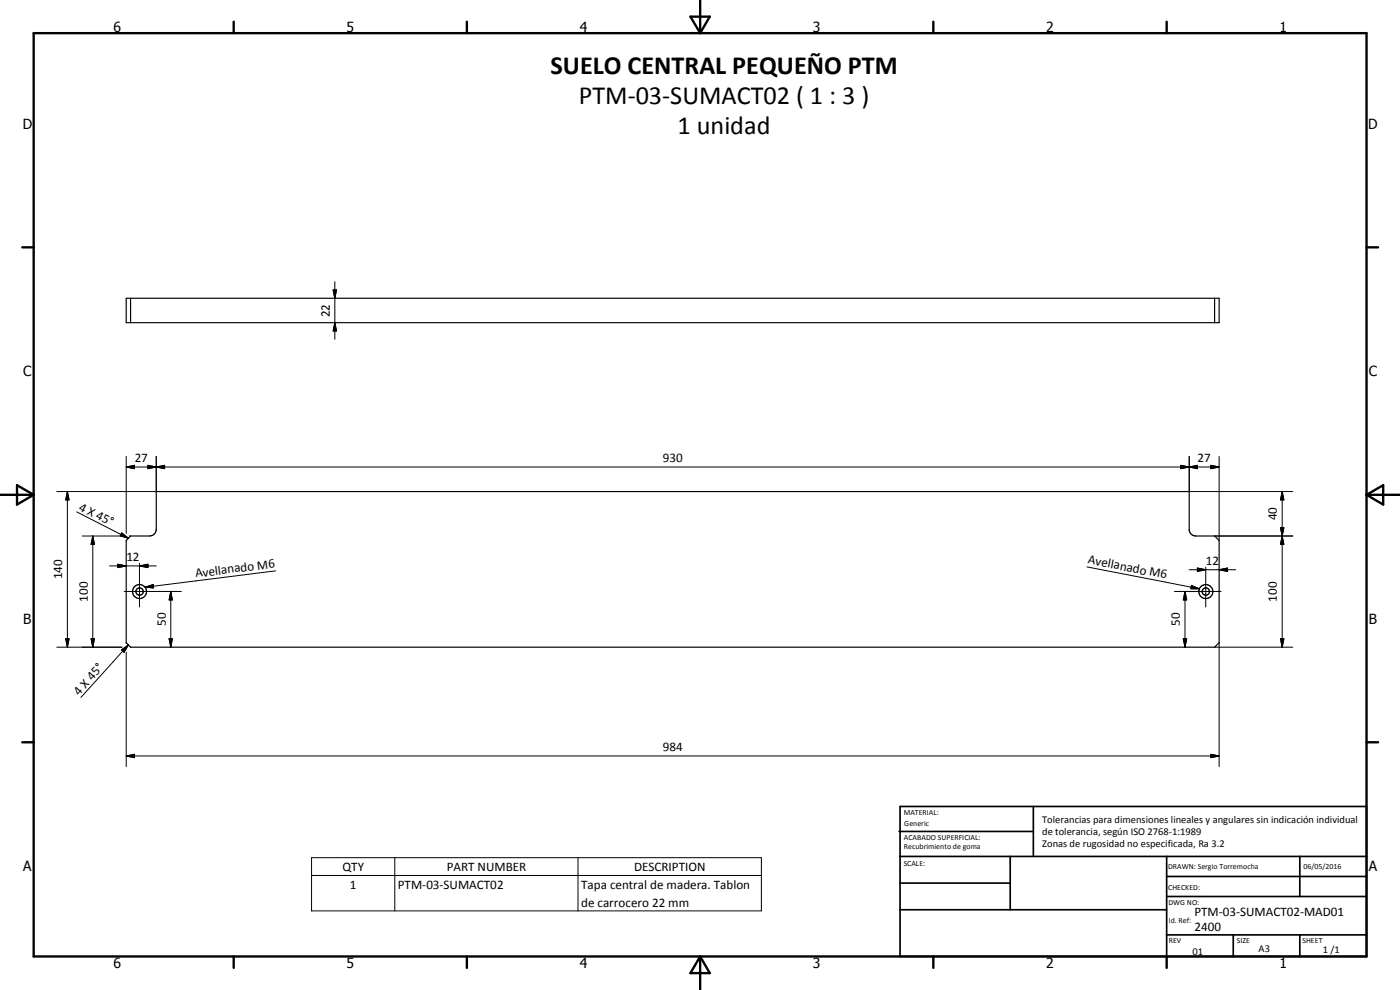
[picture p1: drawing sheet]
<svg xmlns="http://www.w3.org/2000/svg" width="420mm" height="297mm" viewBox="0 0 420 297" stroke-linecap="round" stroke-linejoin="round" font-family="sans-serif">
<g fill="none" stroke="#000" stroke-width=".35">
<path d="M37.9 89.5h328v7.3h-328zM39.2 89.5v7.3M364.5 89.5v7.3M46.9 147.5h310v11.7l.4 .9 .6 .5 .9 .2h5.7l1.4 1.4v30.6l-1.4 1.4h-325.3l-1.3-1.4v-30.6l1.3-1.4h5.7a2 2 0 0 0 2-2z"/>
<circle cx="41.9" cy="177.5" r="2.09"/>
<circle cx="41.9" cy="177.5" r="1.1"/>
<circle cx="361.9" cy="177.5" r="1.1"/>
<circle cx="361.9" cy="177.5" r="2.11"/>
</g>
<g fill="none" stroke="#000" stroke-width=".71">
<path d="M10.1 9.9h400v277.1h-400zM70.1 6.5v3.4M140.1 6.5v3.4M207.2 5h5.8l-2.9 4.9zM210.1 0v9.9M280.1 6.5v3.4M350.1 6.5v3.4M6.7 74.2h3.4M410.1 74.2h3.5M.1 148.5h10M5.1 145.6l5 2.9-5 2.9zM410.1 148.5h10"/>
<path d="M410.1 148.5l5-2.9v5.8zM6.7 222.7h3.4M410.1 222.7h3.5M70.1 287v3.4M140.1 287v3.4M210.1 287v10M210.1 287l2.9 5h-5.8zM280.1 287v3.4M350.1 287v3.4"/>
</g>
<g fill="none" stroke="#000" stroke-width=".51">
<path d="M269.8 249.5h40.3M270.1 242h140v45h-140zM270.1 257h140M303.2 257v16M310.1 242v15M350.1 257v30M390.1 257v12M270.1 265h33.1M270.1 273h80M350.1 269h60M350.1 263h60M350.1 280.5h60"/>
<path d="M370.1 280.5v6.5M390.1 280.5v6.5"/>
</g>
<g fill="none" stroke="#000" stroke-width=".3">
<path d="M100 87h1l-.5 2.5zM100.5 96.8l.5 2.5h-1zM100.5 84.5v17.3M37.9 136.9v23.1M44.4 139.6l2.5 .5-2.5 .5zM44.4 139.6v1l5-1v1zM46.9 136.9v10.6h-29.9M354.4 139.6l2.5 .5-2.5 .5zM356.9 136.9v10.6h31.1M363.4 139.6l2.5 .5-2.5 .5zM365.9 136.9v25.3M20.2 147.5l.5 2.5h-1z"/>
<path d="M20.2 147.5v46.7M23 153.6l15.6 7.9M36.5 159.9l2.1 1.6-2.5-.7zM37.9 140.1l2.5-.5v1zM37.9 140.1h328M46.9 140.1l2.5-.5v1zM356.9 140.1l2.5-.5v1zM384.3 158.3h1l-.5 2.5zM384.3 158.3h1l-1 5h1zM384.8 147.5l.5 2.5h-1zM384.8 147.5v46.7M24.7 160.8h11.5"/>
<path d="M27.8 160.8l.6 2.5h-1.1zM27.8 160.8v33.4M32.9 169.8h14M35.4 169.3l2.5 .5-2.5 .5zM37.3 177.5h17.1M38.8 160.8h.4M41.9 169.8l2.5-.5v1zM41.9 169v13.1M43.5 176.2l2.5-.8 .1 1zM51.3 177.5l.4 2.5h-1zM51.3 177.5v16.7M82.7 171.3l-39.2 4.9"/>
<path d="M326.2 170.1l33.7 6.6M352.5 177.5h14M355.6 177.5l.5 2.5h-1zM355.6 177.5v16.7M356.9 170.9h14M357.6 175.7l2.3 1h-2.5zM359.4 170.4l2.5 .5-2.5 .5zM361.9 170.2v11.9M364.5 160.8h23.5M365.9 170.9l2.5-.5v1zM384.8 160.8l.5 2.5h-1zM17 194.2h19.6"/>
<path d="M19.7 191.6h1l-.5 2.6zM27.3 191.6h1.1l-.6 2.6zM36.5 195l2.1-1.5-1.4 2.2zM37.9 192.8v.2M37.9 195.7v34.3M38.6 193.5l-14.3 15.8M39.1 194.2h.1M50.7 191.6h1l-.4 2.6zM355.1 191.6h1l-.5 2.6zM364.5 194.2h23.5M365.9 192.8v37.2M384.3 191.6h1l-.5 2.6z"/>
<path d="M37.9 226.8l2.5-.5v1zM37.9 226.8h328M363.4 226.3l2.5 .5-2.5 .5zM93.5 257.3h135v16h-135zM118.5 257.3v16M173.5 257.3v16M93.5 262.7h135"/>
</g>
<g fill="#000">
<path d="M100 87h1l-.5 2.5zM100.5 96.8l.5 2.5h-1zM37.9 140.1l2.5-.5v1zM46.9 140.1l2.5-.5v1zM356.9 140.1l2.5-.5v1zM20.2 147.5l.5 2.5h-1zM44.4 139.6l2.5 .5-2.5 .5zM354.4 139.6l2.5 .5-2.5 .5zM363.4 139.6l2.5 .5-2.5 .5zM384.3 158.3h1l-.5 2.5zM384.8 147.5l.5 2.5h-1zM27.8 160.8l.6 2.5h-1.1z"/>
<path d="M35.4 169.3l2.5 .5-2.5 .5zM36.5 159.9l2.1 1.6-2.5-.7zM41.9 169.8l2.5-.5v1zM43.5 176.2l2.5-.8 .1 1zM357.6 175.7l2.3 1h-2.5zM359.4 170.4l2.5 .5-2.5 .5zM365.9 170.9l2.5-.5v1zM384.8 160.8l.5 2.5h-1zM19.7 191.6h1l-.5 2.6zM27.3 191.6h1.1l-.6 2.6zM36.5 195l2.1-1.5-1.4 2.2zM50.7 191.6h1l-.4 2.6z"/>
<path d="M51.3 177.5l.4 2.5h-1zM355.1 191.6h1l-.5 2.6zM355.6 177.5l.5 2.5h-1zM384.3 191.6h1l-.5 2.6zM37.9 226.8l2.5-.5v1zM363.4 226.3l2.5 .5-2.5 .5z"/>
</g>
<g font-size="7.9">
<text x="165.2" y="22.4">SUELO CENTRAL PEQUEÑO PTM</text>
<text x="173.7" y="31.3">PTM-03-SUMACT02 ( 1 : 3 )</text>
<text x="203.4" y="40.3">1 unidad</text>
</g>
<g font-size="4.2">
<text x="34" y="9.6">6</text>
<text x="104" y="9.6">5</text>
<text x="174" y="9.6">4</text>
<text x="244" y="9.6">3</text>
<text x="314" y="9.6">2</text>
<text x="384" y="9.6">1</text>
<text x="6.8" y="38.7">D</text>
<text x="410.6" y="38.7">D</text>
<text x="7" y="112.9">C</text>
<text x="410.8" y="112.9">C</text>
<text x="7" y="187.1">B</text>
<text x="410.8" y="187.1">B</text>
<text x="7" y="261.4">A</text>
<text x="410.8" y="261.4">A</text>
<text x="34" y="290.4">6</text>
<text x="104" y="290.4">5</text>
<text x="174" y="290.4">4</text>
<text x="244" y="290.4">3</text>
<text x="314" y="290.4">2</text>
<text x="384" y="290.4">1</text>
</g>
<g font-size="3.9">
<text x="99" y="95.2" transform="rotate(-90 99 95.2)">22</text>
<text x="40.4" y="138.6">27</text>
<text x="198.9" y="138.6">930</text>
<text x="359.4" y="138.6">27</text>
<text x="23.4" y="152.9" transform="rotate(27 23.4 152.9)">4 X 45°</text>
<text x="383.2" y="156.2" transform="rotate(-90 383.2 156.2)">40</text>
<text x="18.7" y="173.8" transform="rotate(-90 18.7 173.8)">140</text>
<text x="37.9" y="168.3">12</text>
<text x="58.7" y="173.2" transform="rotate(-7 58.7 173.2)">Avellanado M6</text>
<text x="326.4" y="169" transform="rotate(11 326.4 169)">Avellanado M6</text>
<text x="361.9" y="169.4">12</text>
<text x="26.3" y="180.5" transform="rotate(-90 26.3 180.5)">100</text>
<text x="383.2" y="180.5" transform="rotate(-90 383.2 180.5)">100</text>
<text x="49.7" y="187.8" transform="rotate(-90 49.7 187.8)">50</text>
<text x="354.1" y="187.8" transform="rotate(-90 354.1 187.8)">50</text>
<text x="23.7" y="208.7" transform="rotate(-48 23.7 208.7)">4 X 45°</text>
<text x="198.9" y="225.3">984</text>
<text x="102.8" y="261.3">QTY</text>
<text x="134.1" y="261.3">PART NUMBER</text>
<text x="190.3" y="261.3">DESCRIPTION</text>
<text x="105" y="266.6">1</text>
<text x="119.4" y="266.6">PTM-03-SUMACT02</text>
<text x="174.4" y="266.7">Tapa central de madera. Tablon</text>
<text x="174.4" y="272">de carrocero 22 mm</text>
<text x="358.5" y="275">PTM-03-SUMACT02-MAD01</text>
<text x="358.5" y="279.4">2400</text>
</g>
<g font-size="3.1">
<text x="312.7" y="246.8">Tolerancias para dimensiones lineales y angulares sin indicación individual</text>
<text x="312.7" y="250.4">de tolerancia, según ISO 2768-1:1989</text>
<text x="312.7" y="254">Zonas de rugosidad no especificada, Ra 3.2</text>
<text x="357.9" y="286.4">01</text>
<text x="377.7" y="285.6">A3</text>
<text x="397" y="285.9">1 /1</text>
</g>
<g font-size="2.4">
<text x="271.2" y="244.4">MATERIAL:</text>
<text x="271.3" y="252">ACABADO SUPERFICIAL:</text>
<text x="271.4" y="247.9">Generic</text>
<text x="271.3" y="254.6">Recubrimiento de goma</text>
<text x="271.2" y="259.7">SCALE:</text>
<text x="350.6" y="260.8">DRAWN: Sergio Torremocha</text>
<text x="391.2" y="260.6">06/05/2016</text>
<text x="350.6" y="267">CHECKED:</text>
<text x="350.6" y="271.4">DWG NO:</text>
<text x="350.8" y="276.9">Id. Ref:</text>
<text x="350.8" y="282.8">REV</text>
<text x="371.2" y="282.9">SIZE</text>
<text x="390.9" y="282.9">SHEET</text>
</g>
</svg>
